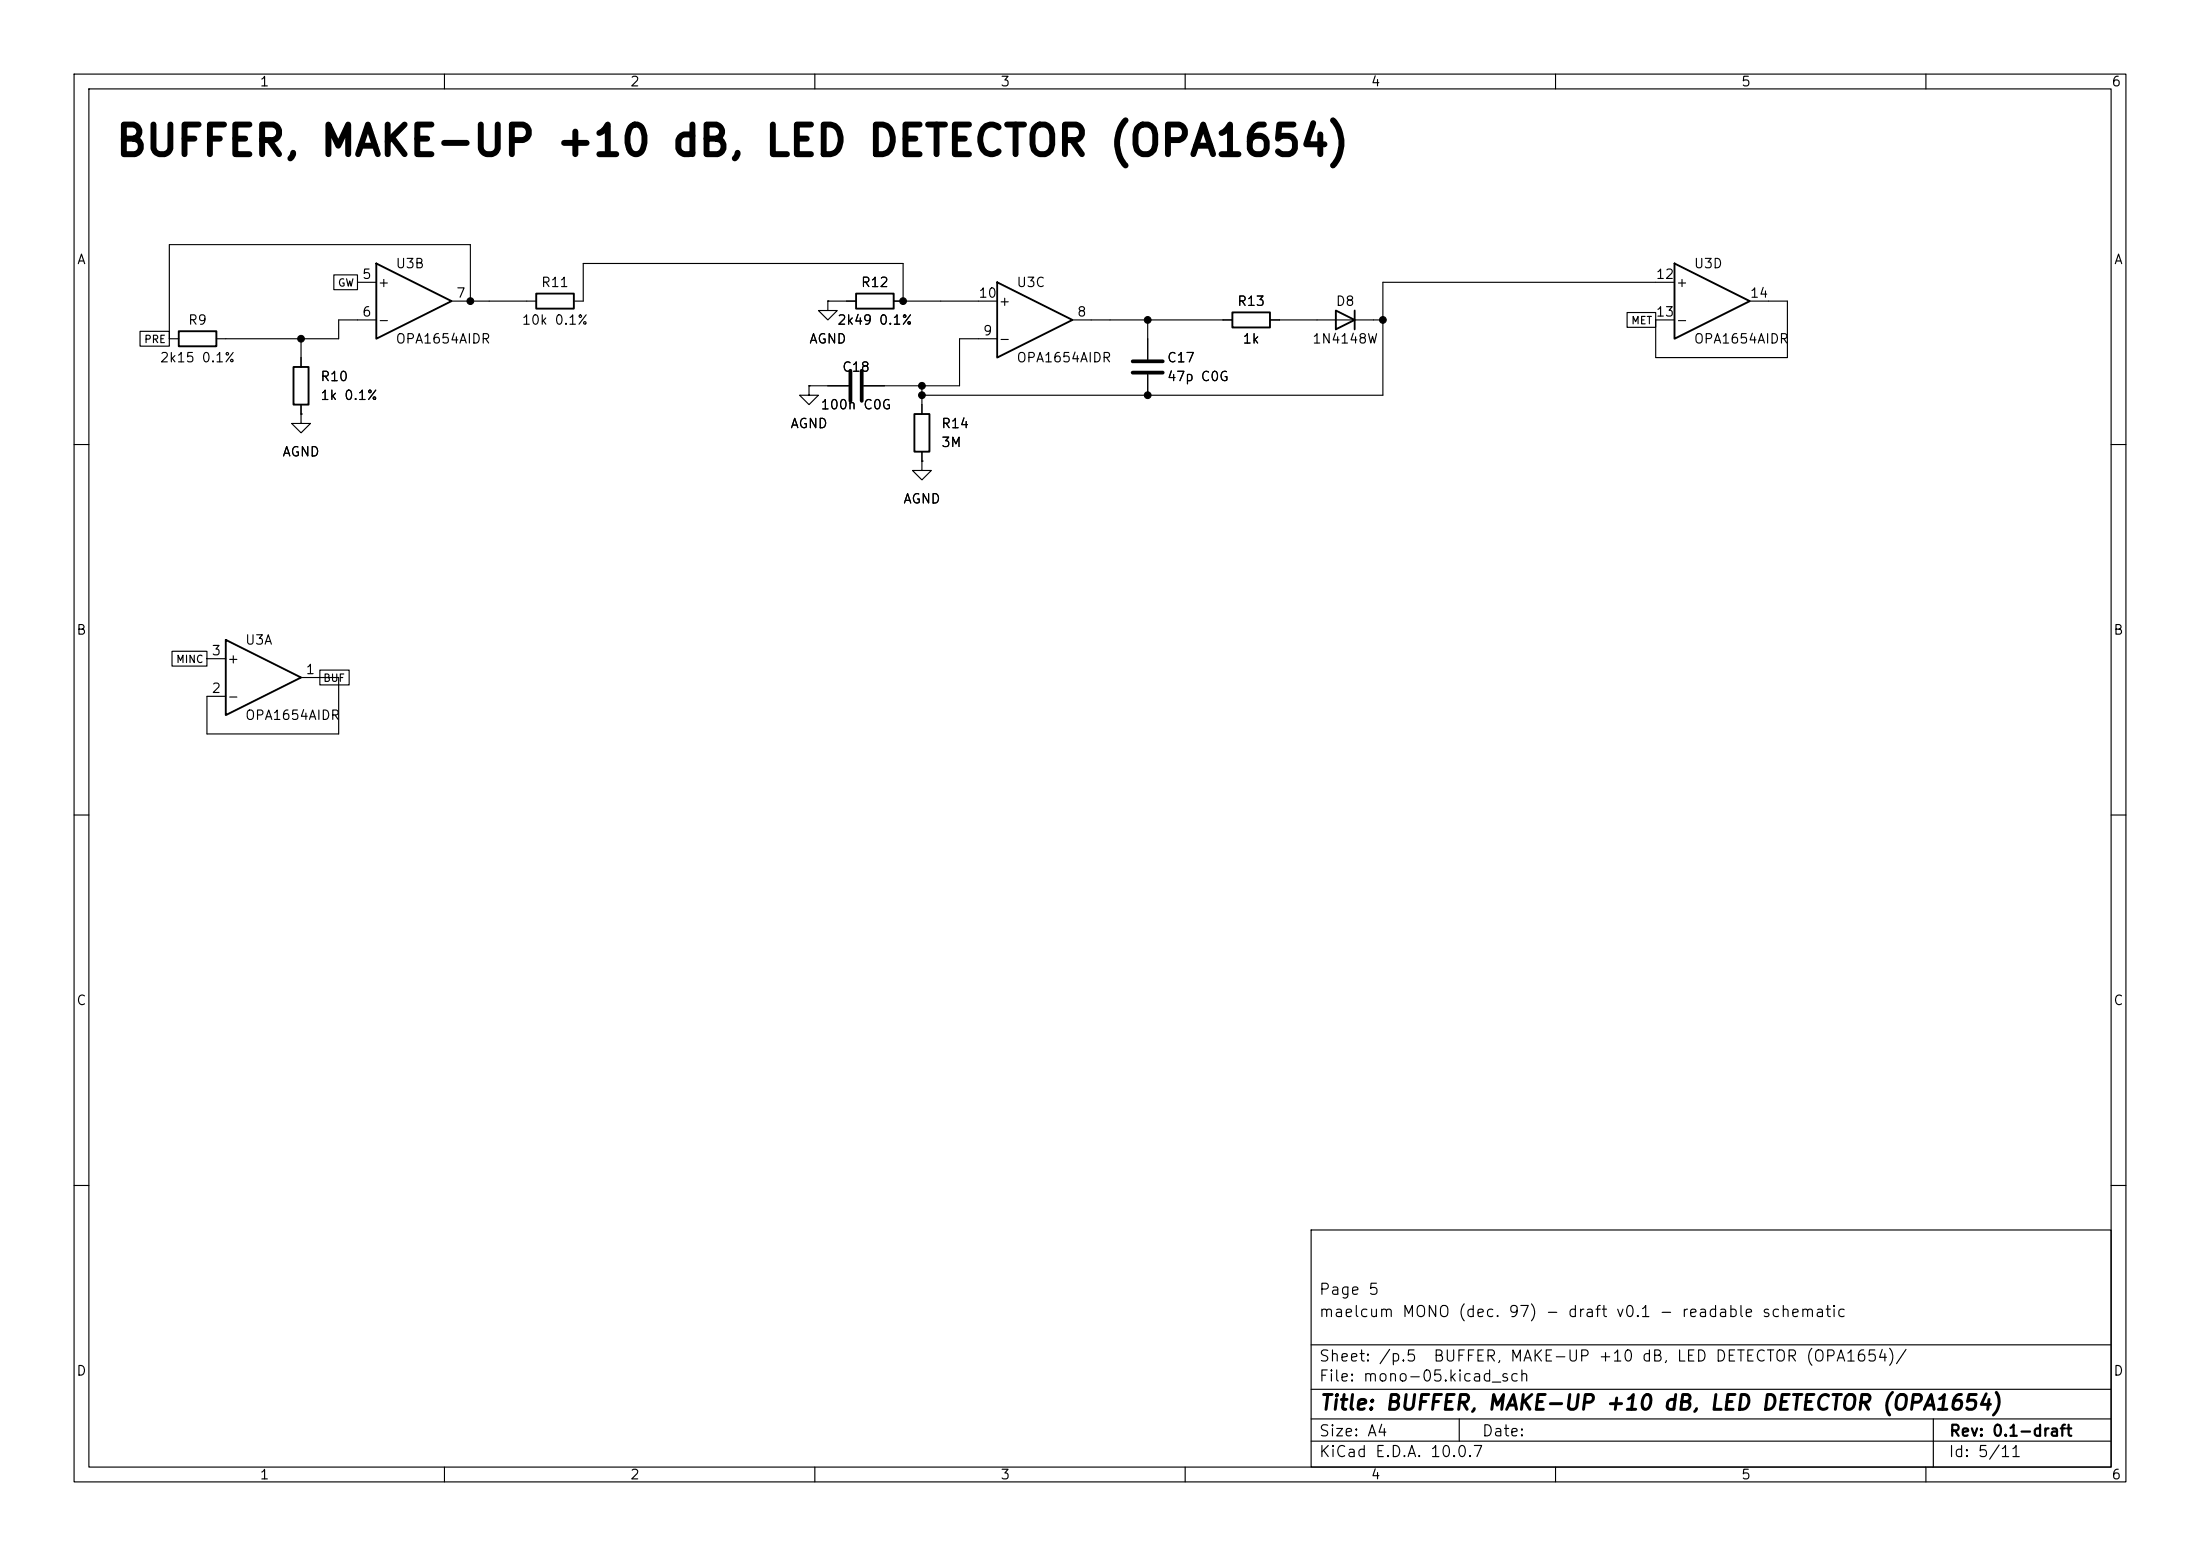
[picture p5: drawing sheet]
(kicad_sch
 (version 20260101)
 (generator "eeschema")
 (generator_version "10.0")
 (paper "A4")
 (title_block
  (title "BUFFER, MAKE-UP +10 dB, LED DETECTOR (OPA1654)")
  (rev "0.1-draft")
  (comment 1 "maelcum MONO (dec. 97) - draft v0.1 - readable schematic")
  (comment 2 "Page 5"))
 (lib_symbols
  (symbol
   "Amplifier_Operational:TL074"
   (pin_names
    (offset 0.127)) (exclude_from_sim no) (in_bom yes) (on_board yes)
   (in_pos_files yes)
   (duplicate_pin_numbers_are_jumpers no)
   (property
    "Reference"
    "U" (at 0 5.08 0) (show_name no) (do_not_autoplace no) (effects (font (size 1.27 1.27)) (justify left)))
   (property
    "Value"
    "TL074" (at 0 -5.08 0) (show_name no) (do_not_autoplace no) (effects (font (size 1.27 1.27)) (justify left)))
   (property
    "Footprint"
    "" (at -1.27 2.54 0) (show_name no) (do_not_autoplace no) (hide yes) (effects (font (size 1.27 1.27))))
   (property
    "Datasheet"
    "http://www.ti.com/lit/ds/symlink/tl071.pdf" (at 1.27 5.08 0) (show_name no) (do_not_autoplace no) (hide yes) (effects (font (size 1.27 1.27))))
   (property
    "Description"
    "Quad Low-Noise JFET-Input Operational Amplifiers, DIP-14/SOIC-14" (at 0 0 0) (show_name no) (do_not_autoplace no) (hide yes) (effects (font (size 1.27 1.27))))
   (property
    "ki_locked"
    "" (at 0 0 0) (show_name no) (do_not_autoplace no) (effects (font (size 1.27 1.27))))
   (property
    "ki_keywords"
    "quad opamp" (at 0 0 0) (show_name no) (do_not_autoplace no) (hide yes) (effects (font (size 1.27 1.27))))
   (property
    "ki_fp_filters"
    "SOIC*3.9x8.7mm*P1.27mm* DIP*W7.62mm* TSSOP*4.4x5mm*P0.65mm* SSOP*5.3x6.2mm*P0.65mm* MSOP*3x3mm*P0.5mm*" (at 0 0 0) (show_name no) (do_not_autoplace no) (hide yes) (effects (font (size 1.27 1.27))))
   (symbol
    "TL074_1_1"
    (polyline (pts (xy -5.08 5.08) (xy 5.08 0) (xy -5.08 -5.08) (xy -5.08 5.08)) (stroke (width 0.254) (type default)) (fill (type background)))
    (pin
    output
    line (at 7.62 0 180) (length 2.54) (name
    "" (effects (font (size 1.27 1.27)))) (number
    "1" (effects (font (size 1.27 1.27)))))
    (pin
    input
    line (at -7.62 -2.54 0) (length 2.54) (name
    "-" (effects (font (size 1.27 1.27)))) (number
    "2" (effects (font (size 1.27 1.27)))))
    (pin
    input
    line (at -7.62 2.54 0) (length 2.54) (name
    "+" (effects (font (size 1.27 1.27)))) (number
    "3" (effects (font (size 1.27 1.27))))))
   (symbol
    "TL074_2_1"
    (polyline (pts (xy -5.08 5.08) (xy 5.08 0) (xy -5.08 -5.08) (xy -5.08 5.08)) (stroke (width 0.254) (type default)) (fill (type background)))
    (pin
    input
    line (at -7.62 2.54 0) (length 2.54) (name
    "+" (effects (font (size 1.27 1.27)))) (number
    "5" (effects (font (size 1.27 1.27)))))
    (pin
    input
    line (at -7.62 -2.54 0) (length 2.54) (name
    "-" (effects (font (size 1.27 1.27)))) (number
    "6" (effects (font (size 1.27 1.27)))))
    (pin
    output
    line (at 7.62 0 180) (length 2.54) (name
    "" (effects (font (size 1.27 1.27)))) (number
    "7" (effects (font (size 1.27 1.27))))))
   (symbol
    "TL074_3_1"
    (polyline (pts (xy -5.08 5.08) (xy 5.08 0) (xy -5.08 -5.08) (xy -5.08 5.08)) (stroke (width 0.254) (type default)) (fill (type background)))
    (pin
    output
    line (at 7.62 0 180) (length 2.54) (name
    "" (effects (font (size 1.27 1.27)))) (number
    "8" (effects (font (size 1.27 1.27)))))
    (pin
    input
    line (at -7.62 -2.54 0) (length 2.54) (name
    "-" (effects (font (size 1.27 1.27)))) (number
    "9" (effects (font (size 1.27 1.27)))))
    (pin
    input
    line (at -7.62 2.54 0) (length 2.54) (name
    "+" (effects (font (size 1.27 1.27)))) (number
    "10" (effects (font (size 1.27 1.27))))))
   (symbol
    "TL074_4_1"
    (polyline (pts (xy -5.08 5.08) (xy 5.08 0) (xy -5.08 -5.08) (xy -5.08 5.08)) (stroke (width 0.254) (type default)) (fill (type background)))
    (pin
    input
    line (at -7.62 2.54 0) (length 2.54) (name
    "+" (effects (font (size 1.27 1.27)))) (number
    "12" (effects (font (size 1.27 1.27)))))
    (pin
    input
    line (at -7.62 -2.54 0) (length 2.54) (name
    "-" (effects (font (size 1.27 1.27)))) (number
    "13" (effects (font (size 1.27 1.27)))))
    (pin
    output
    line (at 7.62 0 180) (length 2.54) (name
    "" (effects (font (size 1.27 1.27)))) (number
    "14" (effects (font (size 1.27 1.27))))))
   (symbol
    "TL074_5_1"
    (pin
    power_in
    line (at -2.54 7.62 270) (length 3.81) (name
    "V+" (effects (font (size 1.27 1.27)))) (number
    "4" (effects (font (size 1.27 1.27)))))
    (pin
    power_in
    line (at -2.54 -7.62 90) (length 3.81) (name
    "V-" (effects (font (size 1.27 1.27)))) (number
    "11" (effects (font (size 1.27 1.27))))))
   (embedded_fonts no))
  (symbol
   "Device:R"
   (pin_numbers (hide yes))
   (pin_names
    (offset 0)) (exclude_from_sim no) (in_bom yes) (on_board yes)
   (in_pos_files yes)
   (duplicate_pin_numbers_are_jumpers no)
   (property
    "Reference"
    "R" (at 2.032 0 90) (show_name no) (do_not_autoplace no) (effects (font (size 1.27 1.27))))
   (property
    "Value"
    "R" (at 0 0 90) (show_name no) (do_not_autoplace no) (effects (font (size 1.27 1.27))))
   (property
    "Footprint"
    "" (at -1.778 0 90) (show_name no) (do_not_autoplace no) (hide yes) (effects (font (size 1.27 1.27))))
   (property
    "Datasheet"
    "" (at 0 0 0) (show_name no) (do_not_autoplace no) (hide yes) (effects (font (size 1.27 1.27))))
   (property
    "Description"
    "Resistor" (at 0 0 0) (show_name no) (do_not_autoplace no) (hide yes) (effects (font (size 1.27 1.27))))
   (property
    "ki_keywords"
    "R res resistor" (at 0 0 0) (show_name no) (do_not_autoplace no) (hide yes) (effects (font (size 1.27 1.27))))
   (property
    "ki_fp_filters"
    "R_*" (at 0 0 0) (show_name no) (do_not_autoplace no) (hide yes) (effects (font (size 1.27 1.27))))
   (symbol
    "R_0_1"
    (rectangle (start -1.016 -2.54) (end 1.016 2.54) (stroke (width 0.254) (type default)) (fill (type none))))
   (symbol
    "R_1_1"
    (pin
    passive
    line (at 0 3.81 270) (length 1.27) (name
    "" (effects (font (size 1.27 1.27)))) (number
    "1" (effects (font (size 1.27 1.27)))))
    (pin
    passive
    line (at 0 -3.81 90) (length 1.27) (name
    "" (effects (font (size 1.27 1.27)))) (number
    "2" (effects (font (size 1.27 1.27))))))
   (embedded_fonts no))
  (symbol
   "power:GND"
   (power global)
   (pin_numbers (hide yes))
   (pin_names
    (offset 0) (hide yes)) (exclude_from_sim no) (in_bom yes) (on_board yes)
   (in_pos_files yes)
   (duplicate_pin_numbers_are_jumpers no)
   (property
    "Reference"
    "#PWR" (at 0 -6.35 0) (show_name no) (do_not_autoplace no) (hide yes) (effects (font (size 1.27 1.27))))
   (property
    "Value"
    "GND" (at 0 -3.81 0) (show_name no) (do_not_autoplace no) (effects (font (size 1.27 1.27))))
   (property
    "Footprint"
    "" (at 0 0 0) (show_name no) (do_not_autoplace no) (hide yes) (effects (font (size 1.27 1.27))))
   (property
    "Datasheet"
    "" (at 0 0 0) (show_name no) (do_not_autoplace no) (hide yes) (effects (font (size 1.27 1.27))))
   (property
    "Description"
    "Power symbol creates a global label with name \"GND\" , ground" (at 0 0 0) (show_name no) (do_not_autoplace no) (hide yes) (effects (font (size 1.27 1.27))))
   (property
    "ki_keywords"
    "global power" (at 0 0 0) (show_name no) (do_not_autoplace no) (hide yes) (effects (font (size 1.27 1.27))))
   (symbol
    "GND_0_1"
    (polyline (pts (xy 0 0) (xy 0 -1.27) (xy 1.27 -1.27) (xy 0 -2.54) (xy -1.27 -1.27) (xy 0 -1.27)) (stroke (width 0) (type default)) (fill (type none))))
   (symbol
    "GND_1_1"
    (pin
    power_in
    line (at 0 0 270) (length 0) (name
    "" (effects (font (size 1.27 1.27)))) (number
    "1" (effects (font (size 1.27 1.27))))))
   (embedded_fonts no))
  (symbol
   "Device:C"
   (pin_numbers (hide yes))
   (pin_names
    (offset 0.254)) (exclude_from_sim no) (in_bom yes) (on_board yes)
   (in_pos_files yes)
   (duplicate_pin_numbers_are_jumpers no)
   (property
    "Reference"
    "C" (at 0.635 2.54 0) (show_name no) (do_not_autoplace no) (effects (font (size 1.27 1.27)) (justify left)))
   (property
    "Value"
    "C" (at 0.635 -2.54 0) (show_name no) (do_not_autoplace no) (effects (font (size 1.27 1.27)) (justify left)))
   (property
    "Footprint"
    "" (at 0.9652 -3.81 0) (show_name no) (do_not_autoplace no) (hide yes) (effects (font (size 1.27 1.27))))
   (property
    "Datasheet"
    "" (at 0 0 0) (show_name no) (do_not_autoplace no) (hide yes) (effects (font (size 1.27 1.27))))
   (property
    "Description"
    "Unpolarized capacitor" (at 0 0 0) (show_name no) (do_not_autoplace no) (hide yes) (effects (font (size 1.27 1.27))))
   (property
    "ki_keywords"
    "cap capacitor" (at 0 0 0) (show_name no) (do_not_autoplace no) (hide yes) (effects (font (size 1.27 1.27))))
   (property
    "ki_fp_filters"
    "C_*" (at 0 0 0) (show_name no) (do_not_autoplace no) (hide yes) (effects (font (size 1.27 1.27))))
   (symbol
    "C_0_1"
    (polyline (pts (xy -2.032 0.762) (xy 2.032 0.762)) (stroke (width 0.508) (type default)) (fill (type none)))
    (polyline (pts (xy -2.032 -0.762) (xy 2.032 -0.762)) (stroke (width 0.508) (type default)) (fill (type none))))
   (symbol
    "C_1_1"
    (pin
    passive
    line (at 0 3.81 270) (length 2.794) (name
    "" (effects (font (size 1.27 1.27)))) (number
    "1" (effects (font (size 1.27 1.27)))))
    (pin
    passive
    line (at 0 -3.81 90) (length 2.794) (name
    "" (effects (font (size 1.27 1.27)))) (number
    "2" (effects (font (size 1.27 1.27))))))
   (embedded_fonts no))
  (symbol
   "Diode:1N4148W"
   (pin_numbers (hide yes))
   (pin_names (hide yes)) (exclude_from_sim no) (in_bom yes) (on_board yes)
   (in_pos_files yes)
   (duplicate_pin_numbers_are_jumpers no)
   (property
    "Reference"
    "D" (at 0 2.54 0) (show_name no) (do_not_autoplace no) (effects (font (size 1.27 1.27))))
   (property
    "Value"
    "1N4148W" (at 0 -2.54 0) (show_name no) (do_not_autoplace no) (effects (font (size 1.27 1.27))))
   (property
    "Footprint"
    "Diode_SMD:D_SOD-123" (at 0 -4.445 0) (show_name no) (do_not_autoplace no) (hide yes) (effects (font (size 1.27 1.27))))
   (property
    "Datasheet"
    "https://www.vishay.com/docs/85748/1n4148w.pdf" (at 0 0 0) (show_name no) (do_not_autoplace no) (hide yes) (effects (font (size 1.27 1.27))))
   (property
    "Description"
    "75V 0.15A Fast Switching Diode, SOD-123" (at 0 0 0) (show_name no) (do_not_autoplace no) (hide yes) (effects (font (size 1.27 1.27))))
   (property
    "Sim.Device"
    "D" (at 0 0 0) (show_name no) (do_not_autoplace no) (hide yes) (effects (font (size 1.27 1.27))))
   (property
    "Sim.Pins"
    "1=K 2=A" (at 0 0 0) (show_name no) (do_not_autoplace no) (hide yes) (effects (font (size 1.27 1.27))))
   (property
    "ki_keywords"
    "diode" (at 0 0 0) (show_name no) (do_not_autoplace no) (hide yes) (effects (font (size 1.27 1.27))))
   (property
    "ki_fp_filters"
    "D*SOD?123*" (at 0 0 0) (show_name no) (do_not_autoplace no) (hide yes) (effects (font (size 1.27 1.27))))
   (symbol
    "1N4148W_0_1"
    (polyline (pts (xy -1.27 1.27) (xy -1.27 -1.27)) (stroke (width 0.254) (type default)) (fill (type none)))
    (polyline (pts (xy 1.27 1.27) (xy 1.27 -1.27) (xy -1.27 0) (xy 1.27 1.27)) (stroke (width 0.254) (type default)) (fill (type none)))
    (polyline (pts (xy 1.27 0) (xy -1.27 0)) (stroke (width 0) (type default)) (fill (type none))))
   (symbol
    "1N4148W_1_1"
    (pin
    passive
    line (at -3.81 0 0) (length 2.54) (name
    "K" (effects (font (size 1.27 1.27)))) (number
    "1" (effects (font (size 1.27 1.27)))))
    (pin
    passive
    line (at 3.81 0 180) (length 2.54) (name
    "A" (effects (font (size 1.27 1.27)))) (number
    "2" (effects (font (size 1.27 1.27))))))
   (embedded_fonts no)))
 (text
  "BUFFER, MAKE-UP +10 dB, LED DETECTOR (OPA1654)"
  (exclude_from_sim no)
  (at 15.24 21.59 0)
  (effects (font (size 4 4)
    (bold yes)) (justify left bottom)))
 (symbol
  (lib_id "Amplifier_Operational:TL074")
  (at 55.88 40.64 0)
  (unit 2)
  (body_style 1)
  (exclude_from_sim no)
  (in_bom yes)
  (on_board yes)
  (dnp no)
  (property
   "Reference"
   "U3" (at 53.34 35.56 0) (effects (font (size 1.27 1.27)) (justify left)))
  (property
   "Value"
   "OPA1654AIDR" (at 53.34 45.72 0) (effects (font (size 1.27 1.27)) (justify left)))
  (property
   "Footprint"
   "Package_SO:SOIC-14_3.9x8.7mm_P1.27mm" (at 55.88 40.64 0) (effects (font (size 1.27 1.27)) (justify left) (hide yes)))
  (property
   "Datasheet"
   "" (at 55.88 40.64 0) (effects (font (size 1.27 1.27)) (justify left) (hide yes)))
  (property
   "Nota"
   "buffer 1 MOhm, make-up (pot GAIN 10k A sul cavo: AGND-GW-BUF), superdiodo e buffer del LED" (at 55.88 40.64 0) (effects (font (size 1.27 1.27)) (justify left) (hide yes)))
  (pin
   "5")
  (pin
   "6")
  (pin
   "7")
  (instances (project
    "mono" (path
    "/c7d9435a-3781-507c-b25a-db2d22f75bd0/0ec613e3-de8b-566a-a81c-29c324dc651f" (reference "U3") (unit 2)))))
 (wire
  (pts (xy 48.26 43.18) (xy 45.72 43.18))
  (stroke (width 0) (type default)))
 (wire
  (pts (xy 45.72 43.18) (xy 45.72 45.72))
  (stroke (width 0) (type default)))
 (symbol
  (lib_id "Device:R")
  (at 40.64 52.07 0)
  (unit 1)
  (body_style 1)
  (exclude_from_sim no)
  (in_bom yes)
  (on_board yes)
  (dnp no)
  (property
   "Reference"
   "R10" (at 43.18 50.8 0) (effects (font (size 1.27 1.27)) (justify left)))
  (property
   "Value"
   "1k 0.1%" (at 43.18 53.34 0) (effects (font (size 1.27 1.27)) (justify left)))
  (property
   "Footprint"
   "Resistor_SMD:R_0805_2012Metric" (at 40.64 52.07 0) (effects (font (size 1.27 1.27)) (justify left) (hide yes)))
  (property
   "Datasheet"
   "" (at 40.64 52.07 0) (effects (font (size 1.27 1.27)) (justify left) (hide yes)))
  (property
   "Nota"
   "G = 3,15 = +9,97 dB" (at 40.64 52.07 0) (effects (font (size 1.27 1.27)) (justify left) (hide yes)))
  (pin
   "1")
  (pin
   "2")
  (instances (project
    "mono" (path
    "/c7d9435a-3781-507c-b25a-db2d22f75bd0/0ec613e3-de8b-566a-a81c-29c324dc651f" (reference "R10") (unit 1)))))
 (symbol
  (lib_id "Device:R")
  (at 26.67 45.72 90)
  (unit 1)
  (body_style 1)
  (exclude_from_sim no)
  (in_bom yes)
  (on_board yes)
  (dnp no)
  (property
   "Reference"
   "R9" (at 26.67 43.18 90) (effects (font (size 1.27 1.27))))
  (property
   "Value"
   "2k15 0.1%" (at 26.67 48.26 90) (effects (font (size 1.27 1.27))))
  (property
   "Footprint"
   "Resistor_SMD:R_0805_2012Metric" (at 26.67 45.72 0) (effects (font (size 1.27 1.27)) (justify left) (hide yes)))
  (property
   "Datasheet"
   "" (at 26.67 45.72 0) (effects (font (size 1.27 1.27)) (justify left) (hide yes)))
  (pin
   "1")
  (pin
   "2")
  (instances (project
    "mono" (path
    "/c7d9435a-3781-507c-b25a-db2d22f75bd0/0ec613e3-de8b-566a-a81c-29c324dc651f" (reference "R9") (unit 1)))))
 (wire
  (pts (xy 45.72 45.72) (xy 40.64 45.72))
  (stroke (width 0) (type default)))
 (wire
  (pts (xy 40.64 45.72) (xy 40.64 48.26))
  (stroke (width 0) (type default)))
 (wire
  (pts (xy 40.64 45.72) (xy 30.48 45.72))
  (stroke (width 0) (type default)))
 (junction
  (at 40.64 45.72)
  (diameter 0)
  (color 0 0 0 0))
 (symbol
  (lib_id "power:GND")
  (at 40.64 55.88 0)
  (unit 1)
  (body_style 1)
  (exclude_from_sim no)
  (in_bom yes)
  (on_board yes)
  (dnp no)
  (property
   "Reference"
   "#PWR001" (at 40.64 55.88 0) (effects (font (size 1.27 1.27)) (justify left) (hide yes)))
  (property
   "Value"
   "AGND" (at 40.64 60.96 0) (effects (font (size 1.27 1.27))))
  (property
   "Footprint"
   "" (at 40.64 55.88 0) (effects (font (size 1.27 1.27)) (justify left) (hide yes)))
  (property
   "Datasheet"
   "" (at 40.64 55.88 0) (effects (font (size 1.27 1.27)) (justify left) (hide yes)))
  (pin
   "1")
  (instances (project
    "mono" (path
    "/c7d9435a-3781-507c-b25a-db2d22f75bd0/0ec613e3-de8b-566a-a81c-29c324dc651f" (reference "#PWR001") (unit 1)))))
 (wire
  (pts (xy 63.5 40.64) (xy 66.04 40.64))
  (stroke (width 0) (type default)))
 (symbol
  (lib_id "Device:R")
  (at 74.93 40.64 90)
  (unit 1)
  (body_style 1)
  (exclude_from_sim no)
  (in_bom yes)
  (on_board yes)
  (dnp no)
  (property
   "Reference"
   "R11" (at 74.93 38.1 90) (effects (font (size 1.27 1.27))))
  (property
   "Value"
   "10k 0.1%" (at 74.93 43.18 90) (effects (font (size 1.27 1.27))))
  (property
   "Footprint"
   "Resistor_SMD:R_0805_2012Metric" (at 74.93 40.64 0) (effects (font (size 1.27 1.27)) (justify left) (hide yes)))
  (property
   "Datasheet"
   "" (at 74.93 40.64 0) (effects (font (size 1.27 1.27)) (justify left) (hide yes)))
  (pin
   "1")
  (pin
   "2")
  (instances (project
    "mono" (path
    "/c7d9435a-3781-507c-b25a-db2d22f75bd0/0ec613e3-de8b-566a-a81c-29c324dc651f" (reference "R11") (unit 1)))))
 (wire
  (pts (xy 66.04 40.64) (xy 71.12 40.64))
  (stroke (width 0) (type default)))
 (symbol
  (lib_id "Amplifier_Operational:TL074")
  (at 139.7 43.18 0)
  (unit 3)
  (body_style 1)
  (exclude_from_sim no)
  (in_bom yes)
  (on_board yes)
  (dnp no)
  (property
   "Reference"
   "U3" (at 137.16 38.1 0) (effects (font (size 1.27 1.27)) (justify left)))
  (property
   "Value"
   "OPA1654AIDR" (at 137.16 48.26 0) (effects (font (size 1.27 1.27)) (justify left)))
  (property
   "Footprint"
   "Package_SO:SOIC-14_3.9x8.7mm_P1.27mm" (at 139.7 43.18 0) (effects (font (size 1.27 1.27)) (justify left) (hide yes)))
  (property
   "Datasheet"
   "" (at 139.7 43.18 0) (effects (font (size 1.27 1.27)) (justify left) (hide yes)))
  (property
   "Nota"
   "buffer 1 MOhm, make-up (pot GAIN 10k A sul cavo: AGND-GW-BUF), superdiodo e buffer del LED" (at 139.7 43.18 0) (effects (font (size 1.27 1.27)) (justify left) (hide yes)))
  (pin
   "8")
  (pin
   "9")
  (pin
   "10")
  (instances (project
    "mono" (path
    "/c7d9435a-3781-507c-b25a-db2d22f75bd0/0ec613e3-de8b-566a-a81c-29c324dc651f" (reference "U3") (unit 3)))))
 (wire
  (pts (xy 147.32 43.18) (xy 149.86 43.18))
  (stroke (width 0) (type default)))
 (symbol
  (lib_id "Device:C")
  (at 154.94 49.53 0)
  (unit 1)
  (body_style 1)
  (exclude_from_sim no)
  (in_bom yes)
  (on_board yes)
  (dnp no)
  (property
   "Reference"
   "C17" (at 157.48 48.26 0) (effects (font (size 1.27 1.27)) (justify left)))
  (property
   "Value"
   "47p C0G" (at 157.48 50.8 0) (effects (font (size 1.27 1.27)) (justify left)))
  (property
   "Footprint"
   "Capacitor_SMD:C_0805_2012Metric" (at 154.94 49.53 0) (effects (font (size 1.27 1.27)) (justify left) (hide yes)))
  (property
   "Datasheet"
   "" (at 154.94 49.53 0) (effects (font (size 1.27 1.27)) (justify left) (hide yes)))
  (pin
   "1")
  (pin
   "2")
  (instances (project
    "mono" (path
    "/c7d9435a-3781-507c-b25a-db2d22f75bd0/0ec613e3-de8b-566a-a81c-29c324dc651f" (reference "C17") (unit 1)))))
 (symbol
  (lib_id "Device:R")
  (at 168.91 43.18 90)
  (unit 1)
  (body_style 1)
  (exclude_from_sim no)
  (in_bom yes)
  (on_board yes)
  (dnp no)
  (property
   "Reference"
   "R13" (at 168.91 40.64 90) (effects (font (size 1.27 1.27))))
  (property
   "Value"
   "1k" (at 168.91 45.72 90) (effects (font (size 1.27 1.27))))
  (property
   "Footprint"
   "Resistor_SMD:R_0805_2012Metric" (at 168.91 43.18 0) (effects (font (size 1.27 1.27)) (justify left) (hide yes)))
  (property
   "Datasheet"
   "" (at 168.91 43.18 0) (effects (font (size 1.27 1.27)) (justify left) (hide yes)))
  (pin
   "1")
  (pin
   "2")
  (instances (project
    "mono" (path
    "/c7d9435a-3781-507c-b25a-db2d22f75bd0/0ec613e3-de8b-566a-a81c-29c324dc651f" (reference "R13") (unit 1)))))
 (symbol
  (lib_id "Diode:1N4148W")
  (at 181.61 43.18 180)
  (unit 1)
  (body_style 1)
  (exclude_from_sim no)
  (in_bom yes)
  (on_board yes)
  (dnp no)
  (property
   "Reference"
   "D8" (at 181.61 40.64 0) (effects (font (size 1.27 1.27))))
  (property
   "Value"
   "1N4148W" (at 181.61 45.72 0) (effects (font (size 1.27 1.27))))
  (property
   "Footprint"
   "Diode_SMD:D_SOD-123" (at 181.61 43.18 0) (effects (font (size 1.27 1.27)) (justify left) (hide yes)))
  (property
   "Datasheet"
   "" (at 181.61 43.18 0) (effects (font (size 1.27 1.27)) (justify left) (hide yes)))
  (pin
   "1")
  (pin
   "2")
  (instances (project
    "mono" (path
    "/c7d9435a-3781-507c-b25a-db2d22f75bd0/0ec613e3-de8b-566a-a81c-29c324dc651f" (reference "D8") (unit 1)))))
 (wire
  (pts (xy 149.86 43.18) (xy 154.94 43.18))
  (stroke (width 0) (type default)))
 (wire
  (pts (xy 154.94 43.18) (xy 154.94 45.72))
  (stroke (width 0) (type default)))
 (wire
  (pts (xy 154.94 43.18) (xy 165.1 43.18))
  (stroke (width 0) (type default)))
 (wire
  (pts (xy 172.72 43.18) (xy 177.8 43.18))
  (stroke (width 0) (type default)))
 (junction
  (at 154.94 43.18)
  (diameter 0)
  (color 0 0 0 0))
 (wire
  (pts (xy 132.08 40.64) (xy 127 40.64))
  (stroke (width 0) (type default)))
 (symbol
  (lib_id "Device:R")
  (at 118.11 40.64 270)
  (unit 1)
  (body_style 1)
  (exclude_from_sim no)
  (in_bom yes)
  (on_board yes)
  (dnp no)
  (property
   "Reference"
   "R12" (at 118.11 38.1 90) (effects (font (size 1.27 1.27))))
  (property
   "Value"
   "2k49 0.1%" (at 118.11 43.18 90) (effects (font (size 1.27 1.27))))
  (property
   "Footprint"
   "Resistor_SMD:R_0805_2012Metric" (at 118.11 40.64 0) (effects (font (size 1.27 1.27)) (justify left) (hide yes)))
  (property
   "Datasheet"
   "" (at 118.11 40.64 0) (effects (font (size 1.27 1.27)) (justify left) (hide yes)))
  (pin
   "1")
  (pin
   "2")
  (instances (project
    "mono" (path
    "/c7d9435a-3781-507c-b25a-db2d22f75bd0/0ec613e3-de8b-566a-a81c-29c324dc651f" (reference "R12") (unit 1)))))
 (wire
  (pts (xy 127 40.64) (xy 121.92 40.64))
  (stroke (width 0) (type default)))
 (wire
  (pts (xy 111.76 40.64) (xy 114.3 40.64))
  (stroke (width 0) (type default)))
 (symbol
  (lib_id "power:GND")
  (at 111.76 40.64 0)
  (unit 1)
  (body_style 1)
  (exclude_from_sim no)
  (in_bom yes)
  (on_board yes)
  (dnp no)
  (property
   "Reference"
   "#PWR002" (at 111.76 40.64 0) (effects (font (size 1.27 1.27)) (justify left) (hide yes)))
  (property
   "Value"
   "AGND" (at 111.76 45.72 0) (effects (font (size 1.27 1.27))))
  (property
   "Footprint"
   "" (at 111.76 40.64 0) (effects (font (size 1.27 1.27)) (justify left) (hide yes)))
  (property
   "Datasheet"
   "" (at 111.76 40.64 0) (effects (font (size 1.27 1.27)) (justify left) (hide yes)))
  (pin
   "1")
  (instances (project
    "mono" (path
    "/c7d9435a-3781-507c-b25a-db2d22f75bd0/0ec613e3-de8b-566a-a81c-29c324dc651f" (reference "#PWR002") (unit 1)))))
 (wire
  (pts (xy 132.08 45.72) (xy 129.54 45.72))
  (stroke (width 0) (type default)))
 (wire
  (pts (xy 129.54 45.72) (xy 129.54 52.07))
  (stroke (width 0) (type default)))
 (symbol
  (lib_id "Device:R")
  (at 124.46 58.42 0)
  (unit 1)
  (body_style 1)
  (exclude_from_sim no)
  (in_bom yes)
  (on_board yes)
  (dnp no)
  (property
   "Reference"
   "R14" (at 127 57.15 0) (effects (font (size 1.27 1.27)) (justify left)))
  (property
   "Value"
   "3M" (at 127 59.69 0) (effects (font (size 1.27 1.27)) (justify left)))
  (property
   "Footprint"
   "Resistor_SMD:R_0805_2012Metric" (at 124.46 58.42 0) (effects (font (size 1.27 1.27)) (justify left) (hide yes)))
  (property
   "Datasheet"
   "" (at 124.46 58.42 0) (effects (font (size 1.27 1.27)) (justify left) (hide yes)))
  (property
   "Nota"
   "release 0,3 s (dec. 81)" (at 124.46 58.42 0) (effects (font (size 1.27 1.27)) (justify left) (hide yes)))
  (pin
   "1")
  (pin
   "2")
  (instances (project
    "mono" (path
    "/c7d9435a-3781-507c-b25a-db2d22f75bd0/0ec613e3-de8b-566a-a81c-29c324dc651f" (reference "R14") (unit 1)))))
 (symbol
  (lib_id "Device:C")
  (at 115.57 52.07 270)
  (unit 1)
  (body_style 1)
  (exclude_from_sim no)
  (in_bom yes)
  (on_board yes)
  (dnp no)
  (property
   "Reference"
   "C18" (at 115.57 49.53 90) (effects (font (size 1.27 1.27))))
  (property
   "Value"
   "100n C0G" (at 115.57 54.61 90) (effects (font (size 1.27 1.27))))
  (property
   "Footprint"
   "Capacitor_SMD:C_1206_3216Metric" (at 115.57 52.07 0) (effects (font (size 1.27 1.27)) (justify left) (hide yes)))
  (property
   "Datasheet"
   "" (at 115.57 52.07 0) (effects (font (size 1.27 1.27)) (justify left) (hide yes)))
  (property
   "Nota"
   "hold: niente altro sul nodo (sim/meter)" (at 115.57 52.07 0) (effects (font (size 1.27 1.27)) (justify left) (hide yes)))
  (pin
   "1")
  (pin
   "2")
  (instances (project
    "mono" (path
    "/c7d9435a-3781-507c-b25a-db2d22f75bd0/0ec613e3-de8b-566a-a81c-29c324dc651f" (reference "C18") (unit 1)))))
 (wire
  (pts (xy 129.54 52.07) (xy 124.46 52.07))
  (stroke (width 0) (type default)))
 (wire
  (pts (xy 124.46 52.07) (xy 124.46 54.61))
  (stroke (width 0) (type default)))
 (wire
  (pts (xy 124.46 52.07) (xy 119.38 52.07))
  (stroke (width 0) (type default)))
 (junction
  (at 124.46 52.07)
  (diameter 0)
  (color 0 0 0 0))
 (symbol
  (lib_id "power:GND")
  (at 124.46 62.23 0)
  (unit 1)
  (body_style 1)
  (exclude_from_sim no)
  (in_bom yes)
  (on_board yes)
  (dnp no)
  (property
   "Reference"
   "#PWR003" (at 124.46 62.23 0) (effects (font (size 1.27 1.27)) (justify left) (hide yes)))
  (property
   "Value"
   "AGND" (at 124.46 67.31 0) (effects (font (size 1.27 1.27))))
  (property
   "Footprint"
   "" (at 124.46 62.23 0) (effects (font (size 1.27 1.27)) (justify left) (hide yes)))
  (property
   "Datasheet"
   "" (at 124.46 62.23 0) (effects (font (size 1.27 1.27)) (justify left) (hide yes)))
  (pin
   "1")
  (instances (project
    "mono" (path
    "/c7d9435a-3781-507c-b25a-db2d22f75bd0/0ec613e3-de8b-566a-a81c-29c324dc651f" (reference "#PWR003") (unit 1)))))
 (wire
  (pts (xy 111.76 52.07) (xy 109.22 52.07))
  (stroke (width 0) (type default)))
 (symbol
  (lib_id "power:GND")
  (at 109.22 52.07 0)
  (unit 1)
  (body_style 1)
  (exclude_from_sim no)
  (in_bom yes)
  (on_board yes)
  (dnp no)
  (property
   "Reference"
   "#PWR004" (at 109.22 52.07 0) (effects (font (size 1.27 1.27)) (justify left) (hide yes)))
  (property
   "Value"
   "AGND" (at 109.22 57.15 0) (effects (font (size 1.27 1.27))))
  (property
   "Footprint"
   "" (at 109.22 52.07 0) (effects (font (size 1.27 1.27)) (justify left) (hide yes)))
  (property
   "Datasheet"
   "" (at 109.22 52.07 0) (effects (font (size 1.27 1.27)) (justify left) (hide yes)))
  (pin
   "1")
  (instances (project
    "mono" (path
    "/c7d9435a-3781-507c-b25a-db2d22f75bd0/0ec613e3-de8b-566a-a81c-29c324dc651f" (reference "#PWR004") (unit 1)))))
 (symbol
  (lib_id "Amplifier_Operational:TL074")
  (at 231.14 40.64 0)
  (unit 4)
  (body_style 1)
  (exclude_from_sim no)
  (in_bom yes)
  (on_board yes)
  (dnp no)
  (property
   "Reference"
   "U3" (at 228.6 35.56 0) (effects (font (size 1.27 1.27)) (justify left)))
  (property
   "Value"
   "OPA1654AIDR" (at 228.6 45.72 0) (effects (font (size 1.27 1.27)) (justify left)))
  (property
   "Footprint"
   "Package_SO:SOIC-14_3.9x8.7mm_P1.27mm" (at 231.14 40.64 0) (effects (font (size 1.27 1.27)) (justify left) (hide yes)))
  (property
   "Datasheet"
   "" (at 231.14 40.64 0) (effects (font (size 1.27 1.27)) (justify left) (hide yes)))
  (property
   "Nota"
   "buffer 1 MOhm, make-up (pot GAIN 10k A sul cavo: AGND-GW-BUF), superdiodo e buffer del LED" (at 231.14 40.64 0) (effects (font (size 1.27 1.27)) (justify left) (hide yes)))
  (pin
   "12")
  (pin
   "13")
  (pin
   "14")
  (instances (project
    "mono" (path
    "/c7d9435a-3781-507c-b25a-db2d22f75bd0/0ec613e3-de8b-566a-a81c-29c324dc651f" (reference "U3") (unit 4)))))
 (symbol
  (lib_id "Amplifier_Operational:TL074")
  (at 35.56 91.44 0)
  (unit 1)
  (body_style 1)
  (exclude_from_sim no)
  (in_bom yes)
  (on_board yes)
  (dnp no)
  (property
   "Reference"
   "U3" (at 33.02 86.36 0) (effects (font (size 1.27 1.27)) (justify left)))
  (property
   "Value"
   "OPA1654AIDR" (at 33.02 96.52 0) (effects (font (size 1.27 1.27)) (justify left)))
  (property
   "Footprint"
   "Package_SO:SOIC-14_3.9x8.7mm_P1.27mm" (at 35.56 91.44 0) (effects (font (size 1.27 1.27)) (justify left) (hide yes)))
  (property
   "Datasheet"
   "" (at 35.56 91.44 0) (effects (font (size 1.27 1.27)) (justify left) (hide yes)))
  (property
   "Nota"
   "buffer 1 MOhm, make-up (pot GAIN 10k A sul cavo: AGND-GW-BUF), superdiodo e buffer del LED" (at 35.56 91.44 0) (effects (font (size 1.27 1.27)) (justify left) (hide yes)))
  (pin
   "1")
  (pin
   "2")
  (pin
   "3")
  (instances (project
    "mono" (path
    "/c7d9435a-3781-507c-b25a-db2d22f75bd0/0ec613e3-de8b-566a-a81c-29c324dc651f" (reference "U3") (unit 1)))))
 (wire
  (pts (xy 121.92 40.64) (xy 121.92 35.56))
  (stroke (width 0) (type default)))
 (wire
  (pts (xy 121.92 35.56) (xy 78.74 35.56))
  (stroke (width 0) (type default)))
 (wire
  (pts (xy 78.74 35.56) (xy 78.74 40.64))
  (stroke (width 0) (type default)))
 (wire
  (pts (xy 124.46 53.34) (xy 154.94 53.34))
  (stroke (width 0) (type default)))
 (wire
  (pts (xy 154.94 53.34) (xy 186.69 53.34))
  (stroke (width 0) (type default)))
 (wire
  (pts (xy 186.69 53.34) (xy 186.69 43.18))
  (stroke (width 0) (type default)))
 (wire
  (pts (xy 186.69 43.18) (xy 185.42 43.18))
  (stroke (width 0) (type default)))
 (wire
  (pts (xy 186.69 43.18) (xy 186.69 38.1))
  (stroke (width 0) (type default)))
 (wire
  (pts (xy 186.69 38.1) (xy 223.52 38.1))
  (stroke (width 0) (type default)))
 (wire
  (pts (xy 43.18 91.44) (xy 45.72 91.44))
  (stroke (width 0) (type default)))
 (wire
  (pts (xy 45.72 91.44) (xy 45.72 99.06))
  (stroke (width 0) (type default)))
 (wire
  (pts (xy 45.72 99.06) (xy 27.94 99.06))
  (stroke (width 0) (type default)))
 (wire
  (pts (xy 27.94 99.06) (xy 27.94 93.98))
  (stroke (width 0) (type default)))
 (wire
  (pts (xy 238.76 40.64) (xy 241.3 40.64))
  (stroke (width 0) (type default)))
 (wire
  (pts (xy 241.3 40.64) (xy 241.3 48.26))
  (stroke (width 0) (type default)))
 (wire
  (pts (xy 241.3 48.26) (xy 223.52 48.26))
  (stroke (width 0) (type default)))
 (wire
  (pts (xy 223.52 48.26) (xy 223.52 43.18))
  (stroke (width 0) (type default)))
 (wire
  (pts (xy 63.5 40.64) (xy 63.5 33.02))
  (stroke (width 0) (type default)))
 (wire
  (pts (xy 63.5 33.02) (xy 22.86 33.02))
  (stroke (width 0) (type default)))
 (wire
  (pts (xy 22.86 33.02) (xy 22.86 45.72))
  (stroke (width 0) (type default)))
 (junction
  (at 121.92 40.64)
  (diameter 0)
  (color 0 0 0 0))
 (junction
  (at 63.5 40.64)
  (diameter 0)
  (color 0 0 0 0))
 (junction
  (at 124.46 53.34)
  (diameter 0)
  (color 0 0 0 0))
 (junction
  (at 154.94 53.34)
  (diameter 0)
  (color 0 0 0 0))
 (junction
  (at 186.69 43.18)
  (diameter 0)
  (color 0 0 0 0))
 (global_label
  "GW"
  (shape passive)
  (at 48.26 38.1 180)
  (fields_autoplaced yes)
  (effects (font (size 1 1)) (justify right)))
 (global_label
  "PRE"
  (shape passive)
  (at 22.86 45.72 180)
  (fields_autoplaced yes)
  (effects (font (size 1 1)) (justify right)))
 (global_label
  "MET"
  (shape passive)
  (at 223.52 43.18 180)
  (fields_autoplaced yes)
  (effects (font (size 1 1)) (justify right)))
 (global_label
  "BUF"
  (shape passive)
  (at 43.18 91.44 0)
  (fields_autoplaced yes)
  (effects (font (size 1 1)) (justify left)))
 (global_label
  "MINC"
  (shape passive)
  (at 27.94 88.9 180)
  (fields_autoplaced yes)
  (effects (font (size 1 1)) (justify right))))
